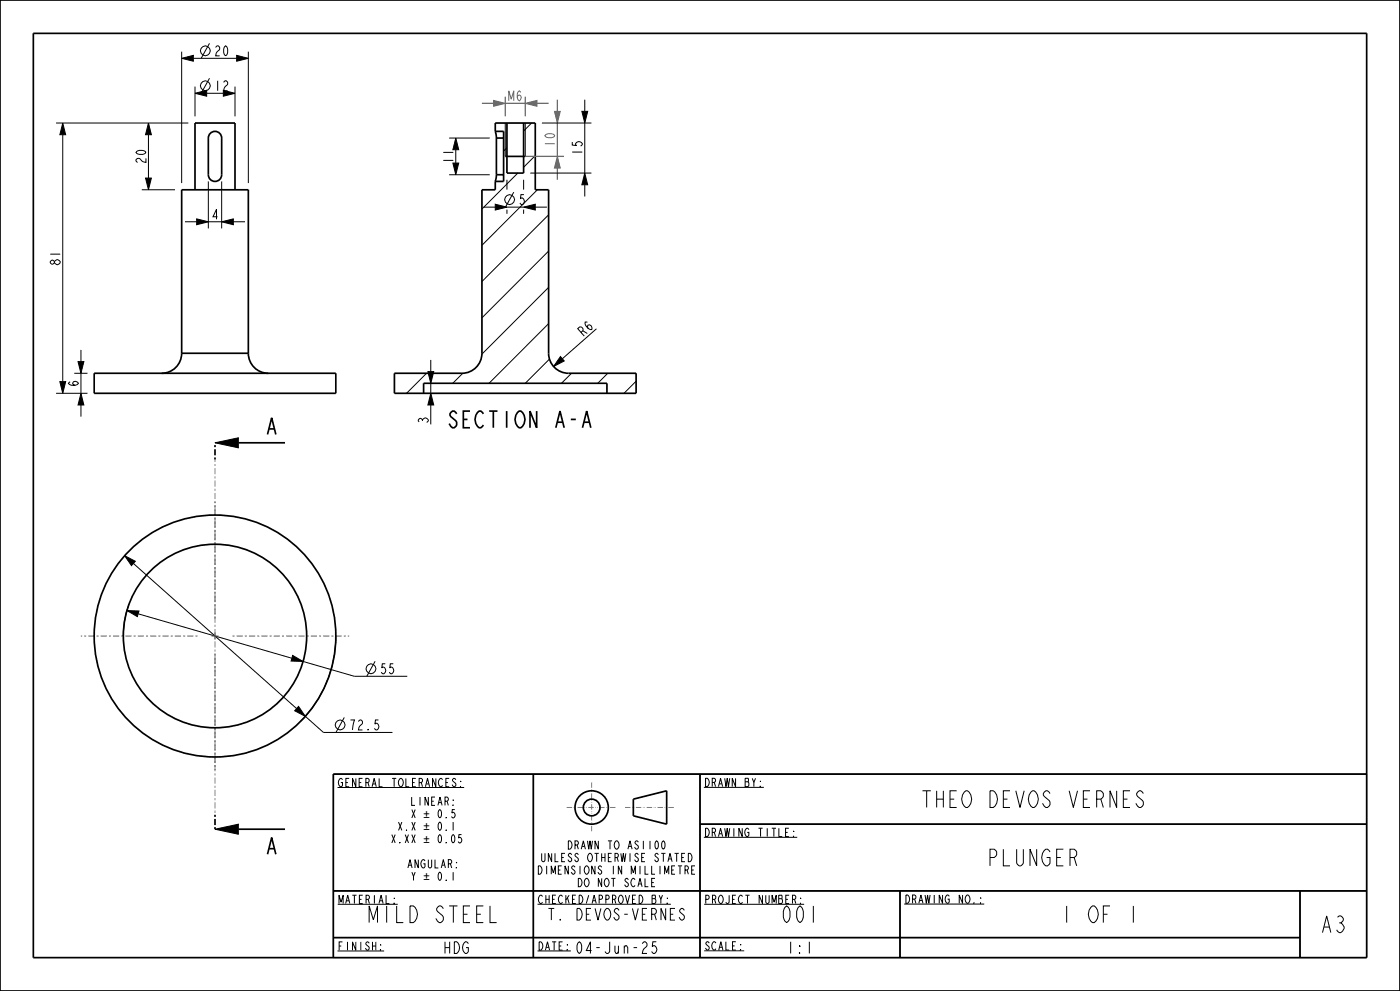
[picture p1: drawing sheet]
<svg xmlns="http://www.w3.org/2000/svg" width="420mm" height="297mm" viewBox="0 0 420 297" stroke-linecap="round" stroke-linejoin="round" font-family="sans-serif">
<g fill="none" stroke="#000" stroke-width=".3">
<path d="M148.6 36.9h.1M159.5 36.9l-2.4 2.4M152.1 44.3l-1 1M155.3 51.9l-10.7 10.7M160.6 46.6l-3.5 3.5M161.2 56.9l-16.6 16.6M164.6 64.4l-20 20M164.6 75.3l-20 20M164.6 86.1l-20 20M164.6 97l-17.9 17.9M128 111.9l-6 6M138.8 111.9l-3 3"/>
<path d="M164.8 107.6l-7.2 7.3M171.5 111.9l-3 3M182.3 111.9l-3 3M190.8 114.2l-3.6 3.7M64.5 132.7l7-1.5v3zM101.3 236h38M211.2 236h18M64.5 248.5l7-1.5v3zM211.2 250.9h28M101.3 271h18M161.2 271h40M211.2 271h30"/>
<path d="M271.3 270.9h24M101.2 285h14M161.2 285h10M211.3 285h12"/>
</g>
<path d="M64.5 132.7l7-1.5v3zM64.5 248.5l7-1.5v3z" fill="#000"/>
<path d="M80.3 130.2l1.2-5 1.3 5M80.8 128.5h1.5M80.3 256l1.2-5 1.3 5M80.8 254.3h1.5" fill="none" stroke="#000" stroke-width=".5"/>
<path d="M71.5 132.7h14M71.5 248.5h14" fill="none" stroke="#000" stroke-width=".51"/>
<path d="M64.5 137.7v-5M64.5 248.5v-5" fill="none" stroke="#000" stroke-width=".51" stroke-dasharray=".6 .6 1.9 .6" stroke-linecap="butt"/>
<path d="M64.5 243.5v-105.8" fill="none" stroke="#828282" stroke-width=".3" stroke-dasharray=".6 .6 1.9 .6" stroke-linecap="butt"/>
<path d="M148.1 30.1l3.5 .9-3.5 .8z" fill="#676767"/>
<path d="M148.1 30.1l3.5 .9-3.5 .8z" fill="none" stroke="#676767" stroke-width=".3"/>
<path d="M157.6 31l3.5-.9v1.7z" fill="#676767"/>
<path d="M157.6 31l3.5-.9v1.7z" fill="none" stroke="#676767" stroke-width=".3"/>
<path d="M166.3 33.4h1.8l-.9 3.5z" fill="#676767"/>
<path d="M166.3 33.4h1.8l-.9 3.5z" fill="none" stroke="#676767" stroke-width=".3"/>
<path d="M167.2 46.9l.9 3.5h-1.8z" fill="#676767"/>
<path d="M167.2 46.9l.9 3.5h-1.8z" fill="none" stroke="#676767" stroke-width=".3"/>
<g fill="none" stroke="#000" stroke-width=".3">
<path d="M54.5 17.5l3.5-.9v1.8zM54.5 15.5v39.4M58 17.5h13M62.9 13l-2.5 4.5M71 16.6l3.5 .9-3.5 .9zM74.5 15.5v39.4M16.8 36.9h39.7M18.8 36.9l.9 3.5h-1.7zM44.5 36.9l.9 3.5h-1.7zM58.5 28l3.5-.9v1.7zM58.5 26v8.9M62 28h5"/>
<path d="M62.9 23.5l-2.5 4.5M67 27.1l3.5 .9-3.5 .8zM70.5 26v8.9M151.6 36.9v10M157.6 36.9v10M162.6 36.9h14.8M174.6 33.4h1.7l-.9 3.5zM175.4 29.9v3.5M175.4 36.9v15M18.8 40.4v74M42.5 56.9h10M43.7 53.4h1.7l-.9 3.5z"/>
<path d="M44.5 40.4v13M62.5 54.4v14.1M66.5 54.4v14.1M134.7 52.4h12.2M134.7 41.4h12.2M135.9 48.9h1.7l-.9 3.5zM136.7 41.4l.9 3.5h-1.7zM152.1 53.9v2.9M154.1 57.6l-2.5 4.5M157.1 53.9v2.9M159.1 51.9h18.3M175.4 51.9l.9 3.5h-1.7z"/>
<path d="M175.4 55.4v3.5M55.5 66.5h3.5M59 65.6l3.5 .9-3.5 .8zM66.5 66.5l3.5-.9v1.7zM70 66.5h3.5M145.1 62.1h3.5M148.6 61.2l3.5 .9-3.5 .9zM152.1 62.8v1.3M152.1 62.1h5M157.1 62.1l3.5-.9v1.8zM157.1 62.8v1.3M160.6 62.1h3.5"/>
<path d="M178.9 98.5l-10.2 9M16.8 117.9h9.5M18 114.4h1.7l-.9 3.5zM22.3 111.9h4M23.4 108.4h1.8l-.9 3.5zM24.3 117.9l.9 3.5h-1.8zM24.3 104.9v3.5M24.3 111.9v6M128.4 111.4h1.7l-.9 3.5zM129.2 117.9l.9 3.5h-1.7zM129.2 107.9v3.5M129.2 114.9v3"/>
<path d="M168.1 106.9l1.2 1.3-3.2 1.6zM24.3 121.4v3.5M129.2 121.4v5.8M37.4 166.5l3.2 1.7-1.2 1.3zM40 168.9l49 43.5M38.1 183l3.6 .1-.5 1.7zM38.7 181.1a27.5 27.5 0 0 0-1.7 9.5M41.4 184l46.2 13.3M87.8 196.4l3.1 1.8-3.6-.1zM90.9 198.2l15.4 4.5h15.9M100.8 190.6a36.2 36.2 0 0 1-10.6 25.5M112.5 198.2l-2.5 4.5"/>
<path d="M89.6 211.7l2 3-3.2-1.7zM91.6 214.7l5.4 4.8h20.7M103.3 215l-2.5 4.5M100 232h310v55h-310zM160 232v55M210 232v55M210 247h200M100 267h310M270 267v20M390 267v20M100 281h290"/>
<circle cx="61.6" cy="15.2" r="1.47"/>
<circle cx="61.6" cy="25.7" r="1.47"/>
<circle cx="152.9" cy="59.8" r="1.47"/>
<circle cx="102" cy="217.3" r="1.47"/>
<circle cx="111.3" cy="200.4" r="1.47"/>
</g>
<g fill="#000">
<path d="M54.5 17.5l3.5-.9v1.8zM71 16.6l3.5 .9-3.5 .9zM18.8 36.9l.9 3.5h-1.7zM44.5 36.9l.9 3.5h-1.7zM58.5 28l3.5-.9v1.7zM67 27.1l3.5 .9-3.5 .8zM174.6 33.4h1.7l-.9 3.5zM43.7 53.4h1.7l-.9 3.5zM136.7 41.4l.9 3.5h-1.7zM135.9 48.9h1.7l-.9 3.5zM175.4 51.9l.9 3.5h-1.7zM59 65.6l3.5 .9-3.5 .8z"/>
<path d="M66.5 66.5l3.5-.9v1.7zM148.6 61.2l3.5 .9-3.5 .9zM157.1 62.1l3.5-.9v1.8zM18 114.4h1.7l-.9 3.5zM24.3 117.9l.9 3.5h-1.8zM23.4 108.4h1.8l-.9 3.5zM129.2 117.9l.9 3.5h-1.7zM128.4 111.4h1.7l-.9 3.5zM168.1 106.9l1.2 1.3-3.2 1.6zM37.4 166.5l3.2 1.7-1.2 1.3zM38.1 183l3.6 .1-.5 1.7zM87.8 196.4l3.1 1.8-3.6-.1z"/>
<path d="M89.6 211.7l2 3-3.2-1.7z"/>
</g>
<g fill="none" stroke="#000" stroke-width=".51">
<path d="M0 0h420v297h-420zM10 10h400v277h-400zM63.1 40a2 2 0 0 1 2.2-.5 2 2 0 0 1 1.2 1.9v11a2 2 0 0 1-2 2 2 2 0 0 1-2-2v-11zM148.6 39.4v-2.5h12v20h4v49a6 6 0 0 0 6 6h20.2v6h-72.5v-6h20.3a6 6 0 0 0 6-6v-49h4v-2.5M148.6 39.4l.3 2M148.6 39.4h2.5v15h-2.5M152.1 36.9v15h5v-15M148.9 52.4l-.3 2M148.9 41.4v11M148.9 52.4h2.2M148.9 41.4h2.2M151.6 46.9h6"/>
<path d="M127.1 117.9v-3h55v3M160 232v55M190 239.5l10-2.5v10l-10-2.5zM210 232v55M410 232h-310v55M210 247h200M100 267h310M270 267v20M390 267v20M100 281h290"/>
<circle cx="177.5" cy="242" r="5"/>
<circle cx="177.5" cy="242" r="2.5"/>
</g>
<path d="M177.5 234.5v15M170 242h15M187.5 242h15" fill="none" stroke="#797979" stroke-width=".3" stroke-dasharray="1.6 .5 .2 .3 .2 .5" stroke-linecap="butt"/>
<path d="M144.6 31h3.5M151.6 29v5.9M151.6 31h6M157.6 29v5.9M161.1 31h3.5M167.2 29.9v3.5M167.2 36.9v10M157.6 46.9h11.6M167.2 50.4v3.5" fill="none" stroke="#676767" stroke-width=".38"/>
<!-- layer: 02___PRT_ALL_AXES -->
<g fill="none" stroke="#000" stroke-width=".51">
<path d="M58.5 56.9v-20h12v20M28.3 111.9h72.5v6h-72.5zM54.5 105.9a6 6 0 0 1-6 6M54.5 105.9h20M54.5 105.9v-49h20v49M74.5 105.9a6 6 0 0 0 6 6"/>
<circle cx="64.5" cy="190.6" r="36.3"/>
<circle cx="64.5" cy="190.6" r="27.5"/>
</g>
<path d="M63.5 190.6h2.1M64.5 189.6v2.1" fill="none" stroke="#5d5d5d" stroke-width=".3"/>
<path d="M59.3 190.6h-35M64.5 195.9v35M64.5 185.4v-35M69.8 190.6h35" fill="none" stroke="#5d5d5d" stroke-width=".3" stroke-dasharray=".6 .6 1.9 .6" stroke-linecap="butt"/>
<g font-size="6.5">
<text x="134.8" y="128.2">SECTION A-A</text>
<text x="276.9" y="242">THEO DEVOS VERNES</text>
<text x="296.3" y="259.5">PLUNGER</text>
<text x="110.5" y="276.5">MILD STEEL</text>
<text x="234.2" y="276.5">001</text>
<text x="318.1" y="276.5">1 OF 1</text>
<text x="396.1" y="279.5">A3</text>
</g>
<g font-size="4.6">
<text x="164.5" y="275.8">T. DEVOS-VERNES</text>
<text x="132.7" y="285.8">HDG</text>
<text x="172.7" y="285.8">04-Jun-25</text>
<text x="235.9" y="285.8">1:1</text>
</g>
<g font-size="3.9">
<text x="64.1" y="16.7">20</text>
<text x="64.1" y="27.2">12</text>
<text x="174.7" y="46.8" transform="rotate(-90 174.7 46.8)">15</text>
<text x="43.8" y="49.3" transform="rotate(-90 43.8 49.3)">20</text>
<text x="136" y="49.3" transform="rotate(-90 136 49.3)">11</text>
<text x="63.3" y="65.7">4</text>
<text x="155.4" y="61.3">5</text>
<text x="18.1" y="79.8" transform="rotate(-90 18.1 79.8)">81</text>
<text x="174.8" y="101.1" transform="rotate(-41 174.8 101.1)">R6</text>
<text x="23.5" y="116.1" transform="rotate(-90 23.5 116.1)">6</text>
<text x="128.5" y="127.2" transform="rotate(-90 128.5 127.2)">3</text>
<text x="113.8" y="201.9">55</text>
<text x="104.5" y="218.8">72.5</text>
</g>
<g font-size="3.9" fill="#676767">
<text x="152.2" y="30.2">M</text>
<text x="154.6" y="30.2">6</text>
<text x="166.5" y="44.3" transform="rotate(-90 166.5 44.3)">10</text>
</g>
<g font-size="3.4">
<text x="127.1" y="245.1">±</text>
<text x="127.1" y="248.9">±</text>
<text x="127.1" y="252.6">±</text>
<text x="127.1" y="263.9">±</text>
</g>
<g font-size="3.3">
<text x="101.3" y="235.8">GENERAL TOLERANCES:</text>
<text x="211.2" y="235.7">DRAWN BY:</text>
<text x="123.1" y="245.1">X ± 0.5</text>
<text x="123.2" y="241.4">LINEAR:</text>
<text x="119.2" y="248.9">X.X ± 0.1</text>
<text x="211.2" y="250.7">DRAWING TITLE:</text>
<text x="117.2" y="252.6">X.XX ± 0.05</text>
<text x="170.4" y="254.5">DRAWN TO AS1100</text>
<text x="122.2" y="260.1">ANGULAR:</text>
<text x="123.1" y="263.9">Y ± 0.1</text>
<text x="161.6" y="262">DIMENSIONS IN MILLIMETRE</text>
<text x="162.6" y="258.3">UNLESS OTHERWISE STATED</text>
<text x="173.3" y="265.8">DO NOT SCALE</text>
<text x="101.3" y="270.8">MATERIAL:</text>
<text x="161.2" y="270.8">CHECKED/APPROVED BY:</text>
<text x="211.2" y="270.8">PROJECT NUMBER:</text>
<text x="271.3" y="270.7">DRAWING NO.:</text>
<text x="101.2" y="284.8">FINISH:</text>
<text x="161.2" y="284.8">DATE:</text>
<text x="211.3" y="284.7">SCALE:</text>
</g>
</svg>
